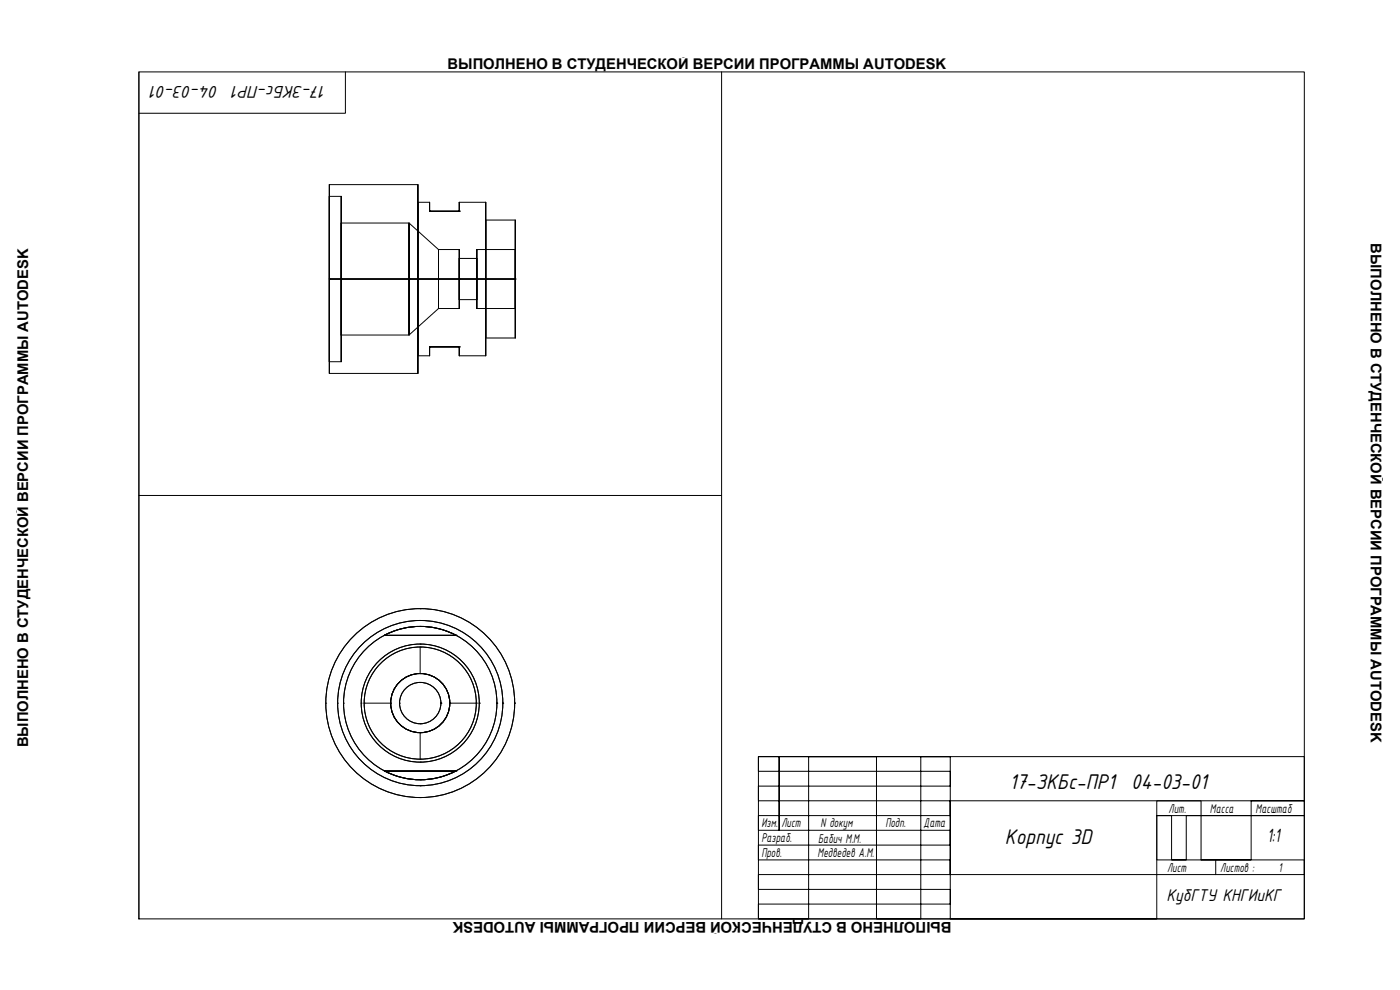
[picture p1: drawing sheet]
<svg xmlns="http://www.w3.org/2000/svg" width="420mm" height="297mm" viewBox="0 0 420 297" stroke-linecap="round" stroke-linejoin="round" font-family="sans-serif">
<!-- layer: FORM -->
<path d="M24 17.2h371.8v262.9h-371.8z" fill="none" stroke="#fff" stroke-width=".3"/>
<!-- layer: 0 -->
<g fill="none" stroke="#000" stroke-width=".3">
<path d="M41.7 21.6v254.1M216.6 21.6v254.1M98.8 55.4v56.6zM98.8 58.9v49.6zM98.8 55.4h26.6M98.8 58.9h3.6M102.4 58.9v49.6zM125.4 55.4v56.6zM102.4 66.9v33.6zM102.4 66.9h20.4l8.8 8h6.2M122.8 66.9v33.6zM125.4 60.7v46.1z"/>
<path d="M125.4 60.7h3.5M128.9 63.4h.1M128.9 60.7v2.7h8.9v-2.7v2.7h-8.9zM131.6 74.9v17.7zM137.8 63.4h.1M137.8 74.9v17.7zM137.8 77.5v12.4zM137.8 60.7h8M137.8 77.5h5.3M143.1 74.9v17.7zM143.1 77.5v12.4zM143.1 74.9h11.5"/>
<path d="M145.8 66v35.4zM145.8 60.7v46.1zM145.8 66h8.8M154.6 74.9v17.7zM154.6 66v35.4zM98.8 83.7h.1M98.8 83.7h55.8M102.4 83.7h.1M122.8 83.7h.1M125.4 83.7h.1M131.6 83.7h.1M131.6 92.6h6.2"/>
<path d="M131.6 92.6l-8.8 7.9M137.8 83.7h.1M137.8 89.9h5.3M143.1 83.7h.1M143.1 92.6h11.5M145.8 83.7h.1M154.6 83.7h.1M98.8 112h26.6M98.8 108.5h3.6M102.4 100.5h20.4M125.4 106.8h3.5M128.9 104.1h.1"/>
<path d="M128.9 104.1v2.7v-2.7h8.9v2.7v-2.7zM137.8 104.1h.1M137.8 106.8h8M145.8 101.4h8.8M41.7 148.7h174.9M115.3 190.6h21.5h-21.5M115.3 190.6h.1M115.4 190.6a23 23 0 0 1 21.4 0M126.1 194.2h.1M126.1 186.2h.1M126.1 182.7h.1M126.1 187.9h.1"/>
<path d="M126.1 193.3h.1M126.1 194.2v7.9M136.8 190.6h.1M97.7 211h.1M101.3 211h.1M103.1 211h.1M108.4 211h.1M109.2 211h.1M109.2 211h8M117.2 211h.1M119.9 211h.1M126.1 219.8h.1"/>
<path d="M126.1 202.1h.1M126.1 204.8h.1M126.1 217.2h.1M126.1 219.8v8M132.3 211h.1M134.9 211h.1M134.9 211h8M142.9 211h.1M143.8 211h.1M149.1 211h.1M150.9 211h.1M154.4 211h.1"/>
<path d="M115.3 231.3h21.5h-21.5M115.3 231.3h.1M115.4 231.3a23 23 0 0 0 21.5 0M126.1 227.8h.1M126.1 235.8h.1M126.1 239.3h.1M126.1 234h.1M126.1 228.7h.1M136.8 231.3h.1M285.2 227v48.7h-57.6v-4.4h57.6v-4.4h-57.6v-4.5h57.6v-4.4h-57.6v-4.4h57.6v-4.5h-57.6v-4.4h57.6v-4.4h-57.6v-4.4h57.6v-4.5h-57.6v-4.4h57.6h-8.9v48.7h-13.3v-48.7h-20.3v48.7h-15.1v-48.7h6.2v22.1v-22.1h157.6v13.3h-106.2v22.1h106.2v-4.4h-44.2v-13.3h4.4v13.3h4.4v-13.3h35.4v-4.4h-15.9v17.7h-15v-17.7h-13.3v35.4h-62h106.2v-31h-44.2M364.9 258v4.4"/>
<circle cx="126.1" cy="211" r="24.8"/>
<circle cx="126.1" cy="211" r="28.3"/>
<circle cx="126.1" cy="211" r="23"/>
<circle cx="126.1" cy="211" r="17.7"/>
<circle cx="126.1" cy="211" r="16.8"/>
<circle cx="126.1" cy="211" r="8.9"/>
<circle cx="126.1" cy="211" r="6.2"/>
</g>
<!-- layer: FORM -->
<path d="M41.7 21.6h349.7v254.1h-349.7zM103.7 21.6v12.4h-62" fill="none" stroke="#000" stroke-width=".3"/>
<g font-size="6.9">
<text x="303" y="236.6">17-ЗКБс-ПР1 04-03-01</text>
<text x="301.6" y="253.1">Корпус 3D</text>
</g>
<text font-size="6.2" x="380.3" y="252.6">1:1</text>
<g font-size="5.5">
<text x="65.6" y="25.7" transform="rotate(-180 65.6 25.7)">04-03-01</text>
<text x="98" y="25.7" transform="rotate(-180 98 25.7)">17-ЗКБс-ПР1</text>
<text x="350" y="270.4">КубГТУ КНГИиКГ</text>
</g>
<g font-size="4.4">
<text x="134.3" y="20.6">ВЫПОЛНЕНО В СТУДЕНЧЕСКОЙ ВЕРСИИ ПРОГРАММЫ AUTODESK</text>
<text x="411.4" y="73" transform="rotate(90 411.4 73)">ВЫПОЛНЕНО В СТУДЕНЧЕСКОЙ ВЕРСИИ ПРОГРАММЫ AUTODESK</text>
<text x="8.4" y="224.3" transform="rotate(-90 8.4 224.3)">ВЫПОЛНЕНО В СТУДЕНЧЕСКОЙ ВЕРСИИ ПРОГРАММЫ AUTODESK</text>
<text x="285.5" y="276.6" transform="rotate(-180 285.5 276.6)">ВЫПОЛНЕНО В СТУДЕНЧЕСКОЙ ВЕРСИИ ПРОГРАММЫ AUTODESK</text>
</g>
<g font-size="4.1">
<text x="350.7" y="243.8">Лит.</text>
<text x="363.1" y="243.8">Масса</text>
<text x="376.8" y="243.8">Масштаб</text>
<text x="228.5" y="248.3">Изм.</text>
<text x="234.5" y="248.3">Лист</text>
<text x="246.2" y="248.3">N докум</text>
<text x="265.7" y="248.3">Подп.</text>
<text x="277.2" y="248.3">Дата</text>
<text x="228.5" y="257.1">Пров.</text>
<text x="228.5" y="252.7">Разраб.</text>
<text x="245.4" y="257.1">Медведев А.М.</text>
<text x="245.5" y="252.8">Бабич М.М.</text>
<text x="350.3" y="261.5">Лист</text>
<text x="366.2" y="261.5">Листов :</text>
<text x="383.7" y="261.5">1</text>
</g>
</svg>
